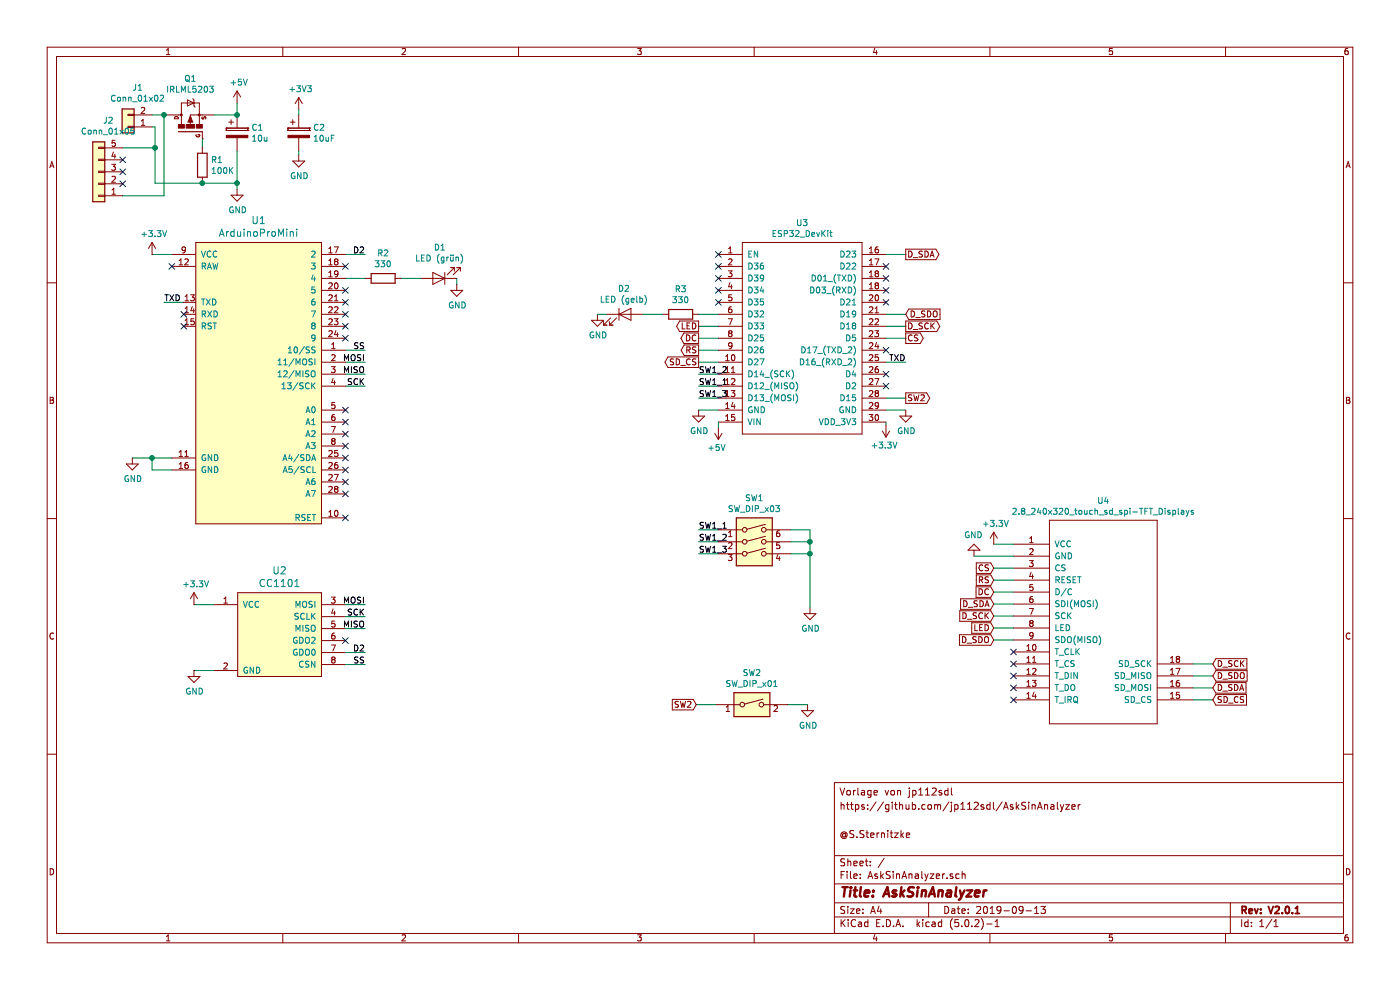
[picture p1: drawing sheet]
EESchema Schematic File Version 4
LIBS:AskSinAnalyzer-cache
EELAYER 26 0
EELAYER END
$Descr A4 11693 8268
encoding utf-8
Sheet 1 1
Title "AskSinAnalyzer"
Date "2019-09-13"
Rev "V2.0.1"
Comp ""
Comment1 "@S.Sternitzke"
Comment2 ""
Comment3 "https://github.com/jp112sdl/AskSinAnalyzer"
Comment4 "Vorlage von jp112sdl"
$EndDescr
$Comp
L Homebrew:ESP32_DevKit U3
U 1 1
P 6700 4225
F 0 "U3" H 6700 6590 50  0000 C CNN
F 1 "ESP32_DevKit" H 6700 6499 50  0000 C CNN
F 2 "Homebrew:MODULE_ESP32-DEVKITC-32D_dual" H 6100 6625 50  0001 C CNN
F 3 "" H 6100 6625 50  0001 C CNN
	1    6700 4225
	1    0    0    -1  
$EndComp
$Comp
L Homebrew:CC1101 U2
U 1 1
P 2085 5600
F 0 "U2" H 2335 6437 60  0000 C CNN
F 1 "CC1101" H 2335 6331 60  0000 C CNN
F 2 "Homebrew:CC1101" H 2085 5600 60  0001 C CNN
F 3 "" H 2085 5600 60  0001 C CNN
	1    2085 5600
	1    0    0    -1  
$EndComp
$Comp
L Device:LED D1
U 1 1
P 3665 2325
F 0 "D1" H 3657 2070 50  0000 C CNN
F 1 "LED (grün)" H 3657 2161 50  0000 C CNN
F 2 "LED_THT:LED_D3.0mm" H 3665 2325 50  0001 C CNN
F 3 "~" H 3665 2325 50  0001 C CNN
	1    3665 2325
	-1   0    0    1   
$EndComp
$Comp
L Device:LED D2
U 1 1
P 5220 2625
F 0 "D2" H 5211 2841 50  0000 C CNN
F 1 "LED (gelb)" H 5211 2750 50  0000 C CNN
F 2 "LED_THT:LED_D3.0mm" H 5220 2625 50  0001 C CNN
F 3 "~" H 5220 2625 50  0001 C CNN
	1    5220 2625
	1    0    0    -1  
$EndComp
$Comp
L Device:R R3
U 1 1
P 5685 2625
F 0 "R3" V 5892 2625 50  0000 C CNN
F 1 "330" V 5801 2625 50  0000 C CNN
F 2 "Resistor_SMD:R_0805_2012Metric_Pad1.15x1.40mm_HandSolder" V 5615 2625 50  0001 C CNN
F 3 "~" H 5685 2625 50  0001 C CNN
	1    5685 2625
	0    -1   -1   0   
$EndComp
$Comp
L Device:R R2
U 1 1
P 3200 2325
F 0 "R2" V 3407 2325 50  0000 C CNN
F 1 "330" V 3316 2325 50  0000 C CNN
F 2 "Resistor_SMD:R_0805_2012Metric_Pad1.15x1.40mm_HandSolder" V 3130 2325 50  0001 C CNN
F 3 "~" H 3200 2325 50  0001 C CNN
	1    3200 2325
	0    -1   -1   0   
$EndComp
$Comp
L Switch:SW_DIP_x01 SW2
U 1 1
P 6280 5885
F 0 "SW2" H 6280 6152 50  0000 C CNN
F 1 "SW_DIP_x01" H 6280 6061 50  0000 C CNN
F 2 "Button_Switch_THT:SW_PUSH_6mm_H5mm" H 6280 5885 50  0001 C CNN
F 3 "" H 6280 5885 50  0001 C CNN
	1    6280 5885
	1    0    0    -1  
$EndComp
Text Label 3050 2925 2    50   ~ 0
SS
Text Label 3050 3025 2    50   ~ 0
MOSI
Text Label 3050 3125 2    50   ~ 0
MISO
Text Label 3050 3225 2    50   ~ 0
SCK
Text Label 3050 2125 2    50   ~ 0
D2
Wire Wire Line
	2885 5050 3050 5050
Wire Wire Line
	2885 5150 3050 5150
Wire Wire Line
	2885 5250 3050 5250
Wire Wire Line
	2885 5450 3050 5450
Wire Wire Line
	2885 5550 3050 5550
Text Label 3050 5050 2    50   ~ 0
MOSI
Text Label 3050 5150 2    50   ~ 0
SCK
Text Label 3050 5250 2    50   ~ 0
MISO
Text Label 3050 5450 2    50   ~ 0
D2
Text Label 3050 5550 2    50   ~ 0
SS
Wire Wire Line
	1620 5050 1785 5050
Wire Wire Line
	1620 5600 1785 5600
Wire Wire Line
	1105 3825 1270 3825
Wire Wire Line
	1370 2525 1535 2525
Wire Wire Line
	3350 2325 3515 2325
Wire Wire Line
	5835 2625 6000 2625
Wire Wire Line
	5370 2625 5535 2625
$Comp
L power:GND #PWR09
U 1 1
P 3815 2375
F 0 "#PWR09" H 3815 2125 50  0001 C CNN
F 1 "GND" H 3820 2202 50  0000 C CNN
F 2 "" H 3815 2375 50  0001 C CNN
F 3 "" H 3815 2375 50  0001 C CNN
	1    3815 2375
	1    0    0    -1  
$EndComp
$Comp
L power:GND #PWR010
U 1 1
P 4990 2625
F 0 "#PWR010" H 4990 2375 50  0001 C CNN
F 1 "GND" H 4995 2452 50  0000 C CNN
F 2 "" H 4990 2625 50  0001 C CNN
F 3 "" H 4990 2625 50  0001 C CNN
	1    4990 2625
	1    0    0    -1  
$EndComp
$Comp
L power:GND #PWR01
U 1 1
P 1105 3825
F 0 "#PWR01" H 1105 3575 50  0001 C CNN
F 1 "GND" H 1110 3652 50  0000 C CNN
F 2 "" H 1105 3825 50  0001 C CNN
F 3 "" H 1105 3825 50  0001 C CNN
	1    1105 3825
	1    0    0    -1  
$EndComp
$Comp
L power:GND #PWR04
U 1 1
P 1620 5600
F 0 "#PWR04" H 1620 5350 50  0001 C CNN
F 1 "GND" H 1625 5427 50  0000 C CNN
F 2 "" H 1620 5600 50  0001 C CNN
F 3 "" H 1620 5600 50  0001 C CNN
	1    1620 5600
	1    0    0    -1  
$EndComp
$Comp
L power:GND #PWR011
U 1 1
P 5835 3425
F 0 "#PWR011" H 5835 3175 50  0001 C CNN
F 1 "GND" H 5840 3252 50  0000 C CNN
F 2 "" H 5835 3425 50  0001 C CNN
F 3 "" H 5835 3425 50  0001 C CNN
	1    5835 3425
	1    0    0    -1  
$EndComp
$Comp
L power:GND #PWR014
U 1 1
P 6765 5075
F 0 "#PWR014" H 6765 4825 50  0001 C CNN
F 1 "GND" H 6770 4902 50  0000 C CNN
F 2 "" H 6765 5075 50  0001 C CNN
F 3 "" H 6765 5075 50  0001 C CNN
	1    6765 5075
	1    0    0    -1  
$EndComp
$Comp
L power:GND #PWR013
U 1 1
P 6745 5885
F 0 "#PWR013" H 6745 5635 50  0001 C CNN
F 1 "GND" H 6750 5712 50  0000 C CNN
F 2 "" H 6745 5885 50  0001 C CNN
F 3 "" H 6745 5885 50  0001 C CNN
	1    6745 5885
	1    0    0    -1  
$EndComp
Wire Wire Line
	3815 2325 3815 2375
Wire Wire Line
	4990 2625 5070 2625
Wire Wire Line
	5835 3425 6000 3425
Wire Wire Line
	7400 3425 7565 3425
Wire Wire Line
	1270 3925 1435 3925
Wire Wire Line
	1270 3925 1270 3825
Connection ~ 1270 3825
Wire Wire Line
	1270 3825 1435 3825
Wire Wire Line
	6600 4425 6765 4425
Wire Wire Line
	6600 4525 6765 4525
Wire Wire Line
	6600 4625 6765 4625
Wire Wire Line
	6765 4425 6765 4525
Wire Wire Line
	6765 4525 6765 4625
Connection ~ 6765 4525
$Comp
L power:GND #PWR016
U 1 1
P 7565 3425
F 0 "#PWR016" H 7565 3175 50  0001 C CNN
F 1 "GND" H 7570 3252 50  0000 C CNN
F 2 "" H 7565 3425 50  0001 C CNN
F 3 "" H 7565 3425 50  0001 C CNN
	1    7565 3425
	1    0    0    -1  
$EndComp
Wire Wire Line
	6580 5885 6745 5885
$Comp
L Switch:SW_DIP_x03 SW1
U 1 1
P 6300 4625
F 0 "SW1" H 6300 5092 50  0000 C CNN
F 1 "SW_DIP_x03" H 6300 5001 50  0000 C CNN
F 2 "Button_Switch_THT:SW_DIP_SPSTx03_Slide_6.7x9.18mm_W7.62mm_P2.54mm_LowProfile" H 6300 4625 50  0001 C CNN
F 3 "" H 6300 4625 50  0001 C CNN
	1    6300 4625
	1    0    0    -1  
$EndComp
Connection ~ 6765 4625
Wire Wire Line
	6765 4625 6765 5075
$Comp
L Connector_Generic:Conn_01x02 J1
U 1 1
P 1070 1060
F 0 "J1" H 990 735 50  0000 C CNN
F 1 "Conn_01x02" H 990 826 50  0000 C CNN
F 2 "Connector_BarrelJack:BarrelJack_Horizontal" H 1070 1060 50  0001 C CNN
F 3 "~" H 1070 1060 50  0001 C CNN
	1    1070 1060
	-1   0    0    1   
$EndComp
$Comp
L IRLML5203:IRLML5203 Q1
U 1 1
P 1590 1060
F 0 "Q1" V 1990 1060 50  0000 C CNN
F 1 "IRLML5203" V 1899 1060 50  0000 C CNN
F 2 "Package_TO_SOT_SMD:SOT-23_Handsoldering" H 1590 1060 50  0001 L BNN
F 3 "SC-59 Infineon" H 1590 1060 50  0001 L BNN
F 4 "Infineon Technologies" H 1590 1060 50  0001 L BNN "Feld4"
F 5 "None" H 1590 1060 50  0001 L BNN "Feld5"
F 6 "IRLML5203" H 1590 1060 50  0001 L BNN "Feld6"
F 7 "MOSFET, P SOT-23; Transistor Polarity: P Channel; Continuous Drain Current Id: 3A; Drain Source Voltage Vds: 30V; On ..." H 1590 1060 50  0001 L BNN "Feld7"
F 8 "Unavailable" H 1590 1060 50  0001 L BNN "Feld8"
	1    1590 1060
	0    1    -1   0   
$EndComp
$Comp
L Device:R R1
U 1 1
P 1690 1380
F 0 "R1" H 1760 1426 50  0000 L CNN
F 1 "100K" H 1760 1335 50  0000 L CNN
F 2 "Resistor_SMD:R_0805_2012Metric_Pad1.15x1.40mm_HandSolder" V 1620 1380 50  0001 C CNN
F 3 "~" H 1690 1380 50  0001 C CNN
	1    1690 1380
	1    0    0    -1  
$EndComp
$Comp
L Device:CP C1
U 1 1
P 1980 1110
F 0 "C1" H 2098 1156 50  0000 L CNN
F 1 "10u" H 2098 1065 50  0000 L CNN
F 2 "Capacitor_THT:CP_Radial_D4.0mm_P1.50mm" H 2018 960 50  0001 C CNN
F 3 "~" H 1980 1110 50  0001 C CNN
	1    1980 1110
	1    0    0    -1  
$EndComp
$Comp
L power:GND #PWR06
U 1 1
P 1980 1580
F 0 "#PWR06" H 1980 1330 50  0001 C CNN
F 1 "GND" H 1985 1407 50  0000 C CNN
F 2 "" H 1980 1580 50  0001 C CNN
F 3 "" H 1980 1580 50  0001 C CNN
	1    1980 1580
	1    0    0    -1  
$EndComp
Wire Wire Line
	1980 1260 1980 1530
Wire Wire Line
	1690 1530 1980 1530
Connection ~ 1980 1530
Wire Wire Line
	1980 1530 1980 1580
Wire Wire Line
	1690 1160 1690 1230
Wire Wire Line
	1270 960  1370 960 
Wire Wire Line
	1790 960  1980 960 
Wire Wire Line
	1690 1530 1295 1530
Wire Wire Line
	1295 1530 1295 1235
Wire Wire Line
	1295 1060 1270 1060
Connection ~ 1690 1530
$Comp
L power:+5V #PWR05
U 1 1
P 1980 860
F 0 "#PWR05" H 1980 710 50  0001 C CNN
F 1 "+5V" H 1995 1033 50  0000 C CNN
F 2 "" H 1980 860 50  0001 C CNN
F 3 "" H 1980 860 50  0001 C CNN
	1    1980 860 
	1    0    0    -1  
$EndComp
Wire Wire Line
	1980 860  1980 960 
Connection ~ 1980 960 
$Comp
L power:+5V #PWR012
U 1 1
P 6000 3570
F 0 "#PWR012" H 6000 3420 50  0001 C CNN
F 1 "+5V" H 6015 3743 50  0000 C CNN
F 2 "" H 6000 3570 50  0001 C CNN
F 3 "" H 6000 3570 50  0001 C CNN
	1    6000 3570
	-1   0    0    1   
$EndComp
Wire Wire Line
	6000 3525 6000 3570
Wire Wire Line
	2885 2325 3050 2325
Wire Wire Line
	2885 3225 3050 3225
Wire Wire Line
	2885 3125 3050 3125
Wire Wire Line
	2885 3025 3050 3025
Wire Wire Line
	2885 2925 3050 2925
Wire Wire Line
	2885 2125 3050 2125
$Comp
L Homebrew:ArduinoProMini U1
U 1 1
P 2185 3325
F 0 "U1" H 2160 4812 60  0000 C CNN
F 1 "ArduinoProMini" H 2160 4706 60  0000 C CNN
F 2 "Homebrew:ArduinoProMini" H 2185 3225 60  0001 C CNN
F 3 "" H 2185 3225 60  0001 C CNN
	1    2185 3325
	1    0    0    -1  
$EndComp
Wire Wire Line
	1270 2125 1435 2125
$Comp
L power:+3.3V #PWR02
U 1 1
P 1270 2125
F 0 "#PWR02" H 1270 1975 50  0001 C CNN
F 1 "+3.3V" H 1285 2298 50  0000 C CNN
F 2 "" H 1270 2125 50  0001 C CNN
F 3 "" H 1270 2125 50  0001 C CNN
	1    1270 2125
	1    0    0    -1  
$EndComp
$Comp
L power:+3.3V #PWR03
U 1 1
P 1620 5050
F 0 "#PWR03" H 1620 4900 50  0001 C CNN
F 1 "+3.3V" H 1635 5223 50  0000 C CNN
F 2 "" H 1620 5050 50  0001 C CNN
F 3 "" H 1620 5050 50  0001 C CNN
	1    1620 5050
	1    0    0    -1  
$EndComp
$Comp
L power:+3.3V #PWR015
U 1 1
P 7400 3550
F 0 "#PWR015" H 7400 3400 50  0001 C CNN
F 1 "+3.3V" H 7415 3723 50  0000 C CNN
F 2 "" H 7400 3550 50  0001 C CNN
F 3 "" H 7400 3550 50  0001 C CNN
	1    7400 3550
	-1   0    0    1   
$EndComp
Wire Wire Line
	7400 3525 7400 3550
Wire Wire Line
	5835 4425 6000 4425
Wire Wire Line
	5835 4525 6000 4525
Wire Wire Line
	5835 4625 6000 4625
Wire Wire Line
	5815 5885 5980 5885
Text Label 1370 2525 0    50   ~ 0
TXD
Wire Wire Line
	7400 3025 7565 3025
Text Label 7565 3025 2    50   ~ 0
TXD
Wire Wire Line
	7400 2125 7565 2125
Wire Wire Line
	7400 2625 7565 2625
Wire Wire Line
	7400 2725 7565 2725
Wire Wire Line
	7400 2825 7565 2825
Wire Wire Line
	7400 3325 7565 3325
Wire Wire Line
	5835 3325 6000 3325
Wire Wire Line
	5835 3225 6000 3225
Wire Wire Line
	5835 3125 6000 3125
Wire Wire Line
	5835 3025 6000 3025
Wire Wire Line
	5835 2925 6000 2925
Wire Wire Line
	5835 2825 6000 2825
Wire Wire Line
	5835 2725 6000 2725
NoConn ~ 7400 2225
NoConn ~ 7400 2325
NoConn ~ 7400 2425
NoConn ~ 7400 2525
NoConn ~ 7400 3125
NoConn ~ 7400 3225
NoConn ~ 6000 2125
NoConn ~ 6000 2225
NoConn ~ 6000 2325
NoConn ~ 6000 2425
NoConn ~ 6000 2525
NoConn ~ 7400 2925
NoConn ~ 2885 2225
NoConn ~ 2885 2425
NoConn ~ 2885 2525
NoConn ~ 2885 2625
NoConn ~ 2885 2725
NoConn ~ 2885 2825
NoConn ~ 2885 3425
NoConn ~ 2885 3525
NoConn ~ 2885 3625
NoConn ~ 2885 3725
NoConn ~ 2885 3825
NoConn ~ 2885 3925
NoConn ~ 2885 4025
NoConn ~ 2885 4125
NoConn ~ 2885 4325
NoConn ~ 1535 2625
NoConn ~ 1535 2725
NoConn ~ 1435 2225
Text GLabel 5815 5885 0    50   Input ~ 0
SW2
$Comp
L Device:CP C2
U 1 1
P 2495 1110
F 0 "C2" H 2613 1156 50  0000 L CNN
F 1 "10uF" H 2613 1065 50  0000 L CNN
F 2 "Capacitor_THT:CP_Radial_D4.0mm_P1.50mm" H 2533 960 50  0001 C CNN
F 3 "~" H 2495 1110 50  0001 C CNN
	1    2495 1110
	1    0    0    -1  
$EndComp
$Comp
L power:GND #PWR08
U 1 1
P 2495 1295
F 0 "#PWR08" H 2495 1045 50  0001 C CNN
F 1 "GND" H 2500 1122 50  0000 C CNN
F 2 "" H 2495 1295 50  0001 C CNN
F 3 "" H 2495 1295 50  0001 C CNN
	1    2495 1295
	1    0    0    -1  
$EndComp
$Comp
L power:+3V3 #PWR07
U 1 1
P 2495 915
F 0 "#PWR07" H 2495 765 50  0001 C CNN
F 1 "+3V3" H 2510 1088 50  0000 C CNN
F 2 "" H 2495 915 50  0001 C CNN
F 3 "" H 2495 915 50  0001 C CNN
	1    2495 915 
	1    0    0    -1  
$EndComp
Wire Wire Line
	2495 915  2495 960 
Wire Wire Line
	2495 1260 2495 1295
Text Label 5835 3125 0    50   ~ 0
SW1_2
Text Label 5835 3225 0    50   ~ 0
SW1_1
Text Label 5835 3325 0    50   ~ 0
SW1_3
Text Label 5835 4425 0    50   ~ 0
SW1_1
Text Label 5835 4525 0    50   ~ 0
SW1_2
Text Label 5835 4625 0    50   ~ 0
SW1_3
$Comp
L Homebrew:2.8_240x320_touch_sd_spi-TFT_Displays U4
U 1 1
P 9215 5195
F 0 "U4" H 9215 6210 50  0000 C CNN
F 1 "2.8_240x320_touch_sd_spi-TFT_Displays" H 9215 6119 50  0000 C CNN
F 2 "Homebrew:2.8_tft_240x320_touch_sd_spi" H 9244 5905 50  0001 C CNN
F 3 "DOCUMENTATION" H 9217 5987 50  0001 C CNN
	1    9215 5195
	1    0    0    -1  
$EndComp
Wire Wire Line
	8300 4545 8465 4545
Wire Wire Line
	8300 4745 8465 4745
Wire Wire Line
	8300 4845 8465 4845
Wire Wire Line
	8300 4945 8465 4945
Wire Wire Line
	8300 5045 8465 5045
Wire Wire Line
	8300 5145 8465 5145
Wire Wire Line
	8300 5245 8465 5245
Wire Wire Line
	8300 5345 8465 5345
Wire Wire Line
	9965 5545 10130 5545
Wire Wire Line
	9965 5645 10130 5645
Wire Wire Line
	9965 5745 10130 5745
Wire Wire Line
	9965 5845 10130 5845
$Comp
L power:+3.3V #PWR018
U 1 1
P 8300 4545
F 0 "#PWR018" H 8300 4395 50  0001 C CNN
F 1 "+3.3V" H 8315 4718 50  0000 C CNN
F 2 "" H 8300 4545 50  0001 C CNN
F 3 "" H 8300 4545 50  0001 C CNN
	1    8300 4545
	1    0    0    -1  
$EndComp
$Comp
L power:GND #PWR017
U 1 1
P 8135 4645
F 0 "#PWR017" H 8135 4395 50  0001 C CNN
F 1 "GND" H 8140 4472 50  0000 C CNN
F 2 "" H 8135 4645 50  0001 C CNN
F 3 "" H 8135 4645 50  0001 C CNN
	1    8135 4645
	-1   0    0    1   
$EndComp
Wire Wire Line
	8135 4645 8465 4645
Text GLabel 8300 4745 0    50   Input ~ 0
CS
Text GLabel 8300 4845 0    50   Input ~ 0
RS
Text GLabel 8300 4945 0    50   Input ~ 0
DC
Text GLabel 8300 5045 0    50   Input ~ 0
D_SDA
Text GLabel 8300 5145 0    50   Input ~ 0
D_SCK
Text GLabel 8300 5245 0    50   Input ~ 0
LED
Text GLabel 8300 5345 0    50   Input ~ 0
D_SDO
Text GLabel 10130 5545 2    50   Input ~ 0
D_SCK
Text GLabel 10130 5645 2    50   Input ~ 0
D_SDO
Text GLabel 10130 5745 2    50   Input ~ 0
D_SDA
Text GLabel 10130 5845 2    50   Input ~ 0
SD_CS
Text GLabel 7565 2625 2    50   Input ~ 0
D_SDO
Text GLabel 7565 2725 2    50   Output ~ 0
D_SCK
Text GLabel 7565 2825 2    50   Output ~ 0
CS
Text GLabel 5835 2725 0    50   Output ~ 0
LED
Text GLabel 5835 2825 0    50   Output ~ 0
DC
Text GLabel 5835 2925 0    50   Output ~ 0
RS
Text GLabel 5835 3025 0    50   Output ~ 0
SD_CS
Text GLabel 7565 2125 2    50   Output ~ 0
D_SDA
NoConn ~ 8465 5445
NoConn ~ 8465 5545
NoConn ~ 8465 5645
NoConn ~ 8465 5745
NoConn ~ 8465 5845
Text GLabel 7565 3325 2    50   Output ~ 0
SW2
Connection ~ 1370 960 
Wire Wire Line
	1370 960  1390 960 
$Comp
L Connector_Generic:Conn_01x05 J2
U 1 1
P 825 1435
F 0 "J2" H 745 1010 50  0000 C CNN
F 1 "Conn_01x05" H 745 1101 50  0000 C CNN
F 2 "Connector_PinHeader_2.54mm:USBMicroBoard" H 825 1435 50  0001 C CNN
F 3 "~" H 825 1435 50  0001 C CNN
	1    825  1435
	-1   0    0    1   
$EndComp
NoConn ~ 1025 1335
NoConn ~ 1025 1435
NoConn ~ 1025 1535
Wire Wire Line
	1370 1635 1025 1635
Wire Wire Line
	1370 960  1370 1635
Wire Wire Line
	1025 1235 1295 1235
Connection ~ 1295 1235
Wire Wire Line
	1295 1235 1295 1060
NoConn ~ 2885 5350
$EndSCHEMATC
